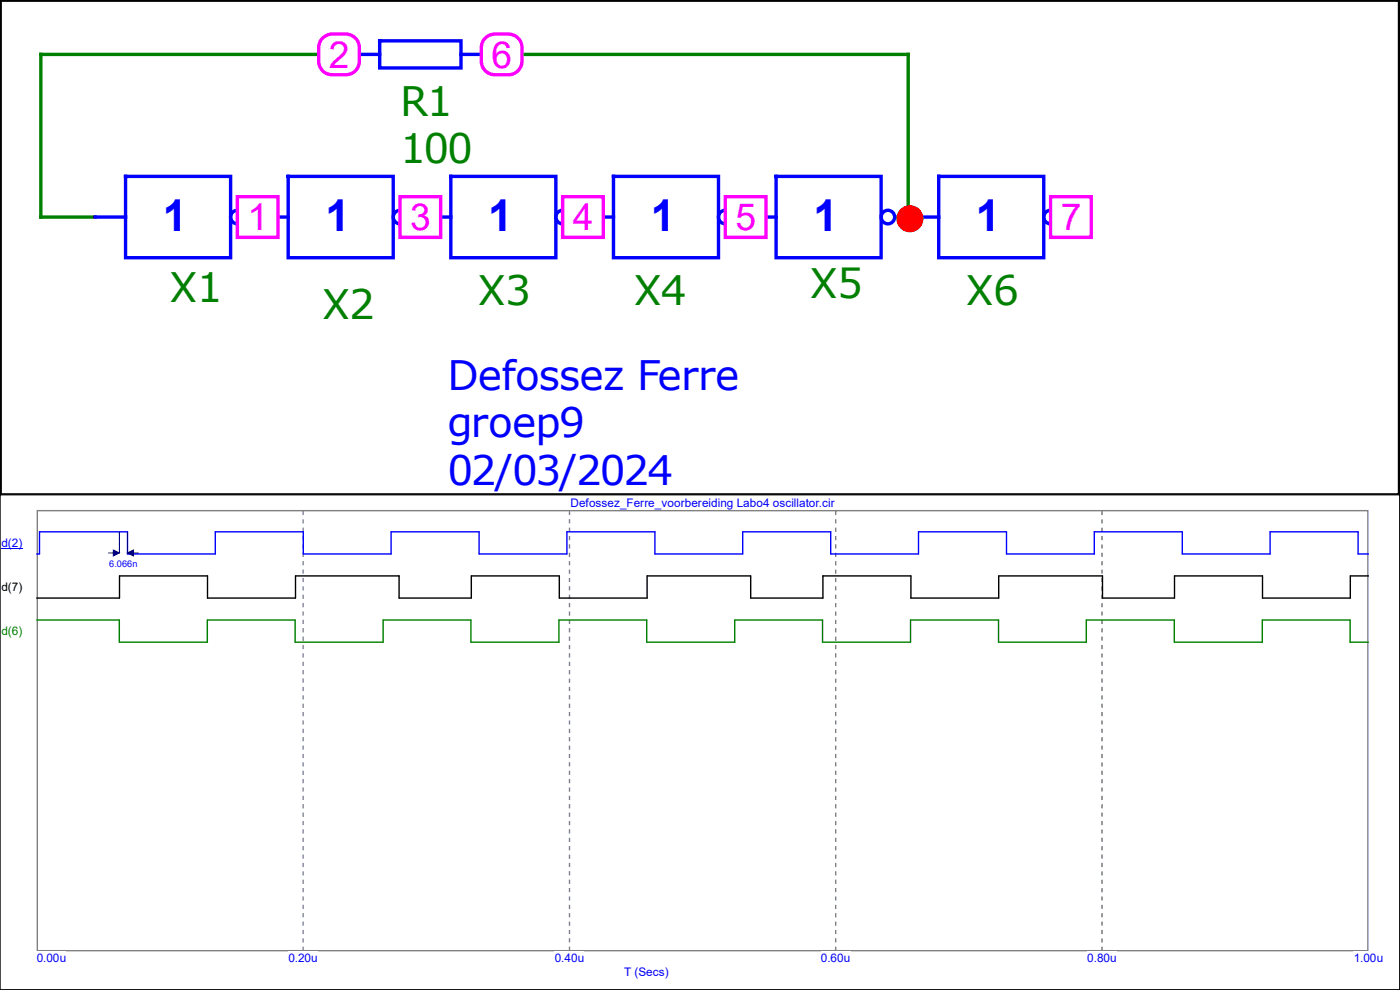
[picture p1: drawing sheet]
<svg xmlns="http://www.w3.org/2000/svg" width="297mm" height="210mm" viewBox="0 0 297 210" stroke-linecap="round" stroke-linejoin="round" font-family="sans-serif">
<path d="M71.9 11.5h-63.2v34.5h11.5M106.4 11.5h86.3v34.5" fill="none" stroke="#008000" stroke-width=".72"/>
<g fill="none" stroke="#00f" stroke-width=".72">
<path d="M71.9 11.5h8.6M80.5 8.7h17.3v5.7h-17.3zM97.8 11.5h8.6M26.6 37.4h22.3v17.3h-22.3zM61.1 37.4h22.3v17.3h-22.3zM95.6 37.4h22.3v17.3h-22.3zM130.1 37.4h22.3v17.3h-22.3zM164.6 37.4h22.3v17.3h-22.3zM199.1 37.4h22.3v17.3h-22.3zM20.2 46h6.4M51.8 46h9.3M86.3 46h9.3"/>
<path d="M120.8 46h9.3M155.3 46h9.3M189.8 46h9.3M224.3 46h2.9"/>
<circle cx="50.4" cy="46" r="1.44"/>
<circle cx="84.9" cy="46" r="1.44"/>
<circle cx="119.4" cy="46" r="1.44"/>
<circle cx="153.9" cy="46" r="1.44"/>
<circle cx="188.4" cy="46" r="1.44"/>
<circle cx="222.9" cy="46" r="1.44"/>
</g>
<circle cx="193" cy="46.4" r="2.52" fill="#f00" stroke="#f00" stroke-width=".72"/>
<g fill="#fff" stroke="#f0f" stroke-width=".72">
<path d="M50.4 41.7h8.6v8.7h-8.6z" fill-rule="evenodd"/>
<path d="M68.7 7.9l.5-.4a9.8 9.8 0 0 1 4.8-.2 2.88 2.88 0 0 1 2.2 2.8v2.9a2.88 2.88 0 0 1-2.8 2.9h-2.9a2.88 2.88 0 0 1-2.9-2.9v-2.9a2.87 2.87 0 0 1 1.1-2.2z" fill-rule="evenodd"/>
<path d="M84.9 41.7h8.6v8.7h-8.6z" fill-rule="evenodd"/>
<path d="M119.4 41.7h8.6v8.7h-8.6z" fill-rule="evenodd"/>
<path d="M153.9 41.7h8.6v8.7h-8.6z" fill-rule="evenodd"/>
<path d="M103.2 7.9l.5-.4a9.8 9.8 0 0 1 4.8-.2 2.88 2.88 0 0 1 2.2 2.8v2.9a2.88 2.88 0 0 1-2.8 2.9h-2.9a2.88 2.88 0 0 1-2.9-2.9v-2.9a2.87 2.87 0 0 1 1.1-2.2z" fill-rule="evenodd"/>
<path d="M222.9 41.7h8.6v8.7h-8.6z" fill-rule="evenodd"/>
</g>
<path d="M0 0h296.9v105h-296.9z" fill="none" stroke="#000" stroke-width=".72"/>
<path d="M0 105h296.9v104.9h-296.9z" fill="none" stroke="#000" stroke-width=".21"/>
<path d="M7.9 108.3h282.3v93.4h-282.3z" fill="none" stroke="#808080" stroke-width=".3"/>
<path d="M64.3 108.4v93.3M120.8 108.4v93.3M177.3 108.4v93.3M233.8 108.4v93.3" fill="none" stroke="#808080" stroke-width=".3" stroke-dasharray=".9 .9" stroke-linecap="butt"/>
<g fill="#fff">
<path d="M7.8 201.8h6.3v2.8h-6.3z"/>
<path d="M61.2 201.8h6.2v2.8h-6.2z"/>
<path d="M117.7 201.8h6.3v2.8h-6.3z"/>
<path d="M174.2 201.8h6.2v2.8h-6.2z"/>
<path d="M230.7 201.8h6.2v2.8h-6.2z"/>
<path d="M287.2 201.8h6.3v2.8h-6.3z"/>
<path d="M.3 113.7h4.5v2.8h-4.5z"/>
</g>
<path d="M.3 116.3h4.5" fill="none" stroke="#00f" stroke-width=".21"/>
<g fill="#fff">
<path d="M132.4 204.7h9.5v2.8h-9.5z"/>
<path d="M.3 123.1h4.5v2.8h-4.5z"/>
<path d="M.3 132.4h4.5v2.8h-4.5z"/>
</g>
<path d="M7.8 117.5h.6v-4.7h18.7v4.7h18.6v-4.7h18.6v4.7h18.7v-4.7h18.6v4.7h18.7v-4.7h18.6v4.7h18.7v-4.7h18.6v4.7h18.7v-4.7h18.6v4.7h18.7v-4.7h18.6v4.7h18.7v-4.7h18.6v4.7h2.2" fill="none" stroke="#00f" stroke-width=".3"/>
<path d="M290.3 122.2h-3.8v4.7h-18.7v-4.7h-18.6v4.7h-15.3v-4.7h-22v4.7h-18.6v-4.7h-18.7v4.7h-15.3v-4.7h-22v4.7h-18.6v-4.7h-18.7v4.7h-15.3v-4.7h-22v4.7h-18.7v-4.7h-18.6v4.7h-17.6" fill="none" stroke="#000" stroke-width=".3"/>
<path d="M7.8 131.5h17.5v4.7h18.7v-4.7h18.6v4.7h18.7v-4.7h18.6v4.7h18.7v-4.7h18.6v4.7h18.7v-4.7h18.6v4.7h18.7v-4.7h18.6v4.7h18.7v-4.7h18.6v4.7h18.7v-4.7h18.6v4.7h3.9" fill="none" stroke="#008000" stroke-width=".3"/>
<path d="M121 105.3h56.1v2.8h-56.1z" fill="#fff"/>
<path d="M25.3 112.8v4.5h-2.2M27.1 112.8v4.5h2.2" fill="none" stroke="#000080" stroke-width=".21"/>
<g fill="#000080" stroke="#000080" stroke-width=".21">
<path d="M24 116.7l1.3 .6-1.3 .6z"/>
<path d="M27.1 117.3l1.2-.6v1.2z"/>
</g>
<g font-size="9.3" fill="#00f">
<text x="34.5" y="49">1</text>
<text x="69" y="49">1</text>
<text x="103.5" y="49">1</text>
<text x="138" y="49">1</text>
<text x="172.6" y="49">1</text>
<text x="207.1" y="49">1</text>
</g>
<g font-size="8.6" fill="#008000">
<text x="84.9" y="24.5">R1</text>
<text x="84.9" y="34.5">100</text>
<text x="36" y="64">X1</text>
<text x="101.4" y="64.7">X3</text>
<text x="134.5" y="64.7">X4</text>
<text x="171.8" y="63.3">X5</text>
<text x="204.9" y="64.7">X6</text>
<text x="68.3" y="67.6">X2</text>
</g>
<g font-size="8.6" fill="#00f">
<text x="94.9" y="82.7">Defossez Ferre</text>
<text x="94.9" y="92.8">groep9</text>
<text x="94.9" y="102.8">02/03/2024</text>
</g>
<g font-size="7.9" fill="#f0f">
<text x="69.8" y="14.4">2</text>
<text x="104.3" y="14.4">6</text>
<text x="52.5" y="48.9">1</text>
<text x="87" y="48.9">3</text>
<text x="121.5" y="48.9">4</text>
<text x="156" y="48.9">5</text>
<text x="225" y="48.9">7</text>
</g>
<g font-size="2.5" fill="#00f">
<text x="121" y="107.6">Defossez_Ferre_voorbereiding Labo4 oscillator.cir</text>
<text x=".3" y="116">d(2)</text>
<text x="7.8" y="204.1">0.00u</text>
<text x="61.2" y="204.1">0.20u</text>
<text x="117.7" y="204.1">0.40u</text>
<text x="132.4" y="207">T (Secs)</text>
<text x="174.2" y="204.1">0.60u</text>
<text x="230.7" y="204.1">0.80u</text>
<text x="287.2" y="204.1">1.00u</text>
</g>
<text font-size="2.5" x=".3" y="125.3">d(7)</text>
<text font-size="2.5" fill="#008000" x=".3" y="134.7">d(6)</text>
<text font-size="1.9" fill="#00f" x="23.2" y="120.2">6.066n</text>
</svg>
